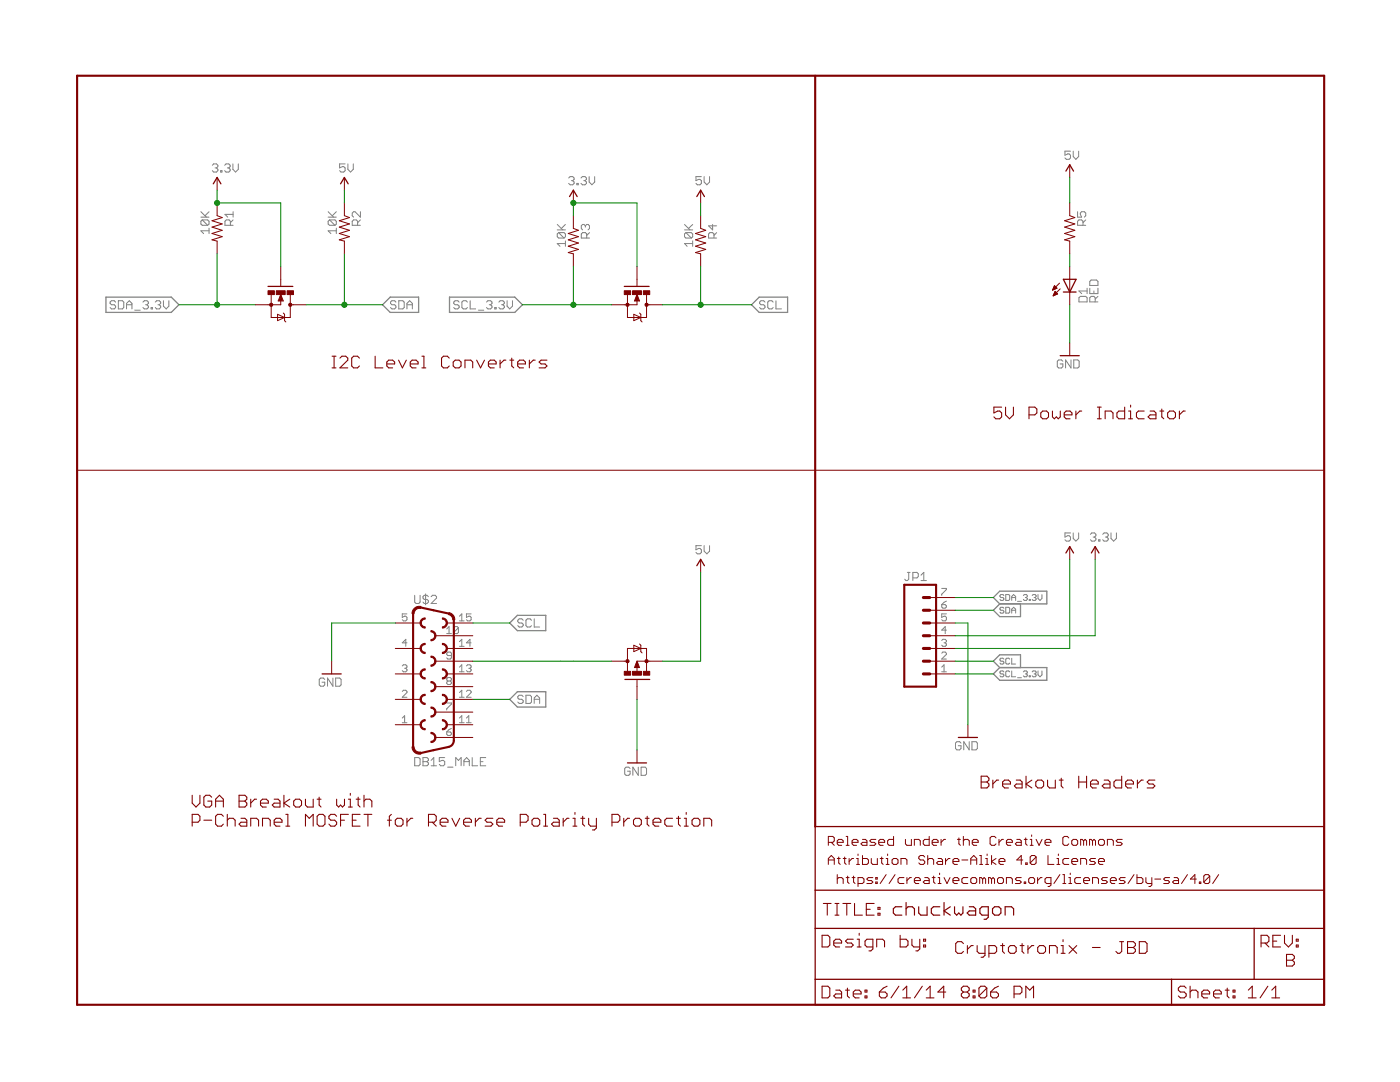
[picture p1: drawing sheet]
<?xml version="1.0" encoding="utf-8"?>
<!DOCTYPE eagle SYSTEM "eagle.dtd">
<!--
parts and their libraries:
SparkFun-Aesthetics: Licensing: Creative Commons ShareAlike 4.0 International - https://creativecommons.org/licenses/by-sa/4.0
-->
<eagle version="6.4">
<drawing>
<settings>
<setting alwaysvectorfont="yes"/>
<setting verticaltext="up"/>
</settings>
<grid distance="0.1" unitdist="inch" unit="inch" style="lines" multiple="1" display="no" altdistance="0.01" altunitdist="inch" altunit="inch"/>
<schematic xreflabel="%F%N/%S.%C%R" xrefpart="/%S.%C%R">
<libraries>
<library name="SparkFun-Aesthetics">
<symbols>
<symbol name="LETTER_L">
<wire x1="0" y1="185.42" x2="248.92" y2="185.42" width="0.4064" layer="94"/>
<wire x1="248.92" y1="185.42" x2="248.92" y2="0" width="0.4064" layer="94"/>
<wire x1="0" y1="185.42" x2="0" y2="0" width="0.4064" layer="94"/>
<wire x1="0" y1="0" x2="248.92" y2="0" width="0.4064" layer="94"/>
</symbol>
<symbol name="DOCFIELD">
<wire x1="0" y1="0" x2="71.12" y2="0" width="0.254" layer="94"/>
<wire x1="101.6" y1="15.24" x2="87.63" y2="15.24" width="0.254" layer="94"/>
<wire x1="0" y1="0" x2="0" y2="5.08" width="0.254" layer="94"/>
<wire x1="0" y1="5.08" x2="71.12" y2="5.08" width="0.254" layer="94"/>
<wire x1="0" y1="5.08" x2="0" y2="15.24" width="0.254" layer="94"/>
<wire x1="101.6" y1="15.24" x2="101.6" y2="5.08" width="0.254" layer="94"/>
<wire x1="71.12" y1="5.08" x2="71.12" y2="0" width="0.254" layer="94"/>
<wire x1="71.12" y1="5.08" x2="87.63" y2="5.08" width="0.254" layer="94"/>
<wire x1="71.12" y1="0" x2="101.6" y2="0" width="0.254" layer="94"/>
<wire x1="87.63" y1="15.24" x2="87.63" y2="5.08" width="0.254" layer="94"/>
<wire x1="87.63" y1="15.24" x2="0" y2="15.24" width="0.254" layer="94"/>
<wire x1="87.63" y1="5.08" x2="101.6" y2="5.08" width="0.254" layer="94"/>
<wire x1="101.6" y1="5.08" x2="101.6" y2="0" width="0.254" layer="94"/>
<wire x1="0" y1="15.24" x2="0" y2="22.86" width="0.254" layer="94"/>
<wire x1="101.6" y1="35.56" x2="0" y2="35.56" width="0.254" layer="94"/>
<wire x1="101.6" y1="35.56" x2="101.6" y2="22.86" width="0.254" layer="94"/>
<wire x1="0" y1="22.86" x2="101.6" y2="22.86" width="0.254" layer="94"/>
<wire x1="0" y1="22.86" x2="0" y2="35.56" width="0.254" layer="94"/>
<wire x1="101.6" y1="22.86" x2="101.6" y2="15.24" width="0.254" layer="94"/>
<text x="1.27" y="1.27" size="2.54" layer="94" font="vector">Date:</text>
<text x="12.7" y="1.27" size="2.54" layer="94" font="vector">&gt;LAST_DATE_TIME</text>
<text x="72.39" y="1.27" size="2.54" layer="94" font="vector">Sheet:</text>
<text x="86.36" y="1.27" size="2.54" layer="94" font="vector">&gt;SHEET</text>
<text x="88.9" y="11.43" size="2.54" layer="94" font="vector">REV:</text>
<text x="1.524" y="17.78" size="2.54" layer="94" font="vector">TITLE:</text>
<text x="15.494" y="17.78" size="2.7432" layer="94" font="vector">&gt;DRAWING_NAME</text>
<text x="2.54" y="31.75" size="1.9304" layer="94">Released under the Creative Commons</text>
<text x="2.54" y="27.94" size="1.9304" layer="94">Attribution Share-Alike 4.0 License</text>
<text x="2.54" y="24.13" size="1.9304" layer="94"> https://creativecommons.org/licenses/by-sa/4.0/</text>
<text x="1.27" y="11.43" size="2.54" layer="94">Design by:</text>
</symbol>
<symbol name="DGND">
<wire x1="-1.905" y1="0" x2="1.905" y2="0" width="0.254" layer="94"/>
<text x="-2.54" y="-2.54" size="1.778" layer="96">&gt;VALUE</text>
<pin name="GND" x="0" y="2.54" visible="off" length="short" direction="sup" rot="R270"/>
</symbol>
<symbol name="5V">
<wire x1="0.762" y1="1.27" x2="0" y2="2.54" width="0.254" layer="94"/>
<wire x1="0" y1="2.54" x2="-0.762" y2="1.27" width="0.254" layer="94"/>
<text x="-1.016" y="3.556" size="1.778" layer="96">&gt;VALUE</text>
<pin name="5V" x="0" y="0" visible="off" length="short" direction="sup" rot="R90"/>
</symbol>
<symbol name="3.3V">
<wire x1="0.762" y1="1.27" x2="0" y2="2.54" width="0.254" layer="94"/>
<wire x1="0" y1="2.54" x2="-0.762" y2="1.27" width="0.254" layer="94"/>
<text x="-1.016" y="3.556" size="1.778" layer="96">&gt;VALUE</text>
<pin name="3.3V" x="0" y="0" visible="off" length="short" direction="sup" rot="R90"/>
</symbol>
</symbols>
<devicesets>
<deviceset name="FRAME-LETTER" prefix="FRAME">
<gates>
<gate name="G$1" symbol="LETTER_L" x="0" y="0"/>
<gate name="G$2" symbol="DOCFIELD" x="147.32" y="0" addlevel="must"/>
</gates>
<devices>
<device name="" package="CREATIVE_COMMONS">
<technologies>
<technology name=""/>
</technologies>
</device>
</devices>
</deviceset>
<deviceset name="GND" prefix="GND">
<gates>
<gate name="1" symbol="DGND" x="0" y="0"/>
</gates>
<devices>
<device name="">
<technologies>
<technology name=""/>
</technologies>
</device>
</devices>
</deviceset>
<deviceset name="5V" prefix="SUPPLY">
<gates>
<gate name="G$1" symbol="5V" x="0" y="0"/>
</gates>
<devices>
<device name="">
<technologies>
<technology name=""/>
</technologies>
</device>
</devices>
</deviceset>
<deviceset name="3.3V" prefix="SUPPLY">
<gates>
<gate name="G$1" symbol="3.3V" x="0" y="0"/>
</gates>
<devices>
<device name="">
<technologies>
<technology name=""/>
</technologies>
</device>
</devices>
</deviceset>
</devicesets>
</library>
<library name="SparkFun-Connectors">
<symbols>
<symbol name="DB15_MALE">
<wire x1="-1.651" y1="8.509" x2="-1.651" y2="6.731" width="0.254" layer="94" curve="180" cap="flat"/>
<wire x1="-0.508" y1="4.191" x2="-0.508" y2="5.969" width="0.254" layer="94" curve="180" cap="flat"/>
<wire x1="-1.651" y1="13.589" x2="-1.651" y2="11.811" width="0.254" layer="94" curve="180" cap="flat"/>
<wire x1="-0.508" y1="-5.969" x2="-0.508" y2="-4.191" width="0.254" layer="94" curve="180" cap="flat"/>
<wire x1="-1.651" y1="3.429" x2="-1.651" y2="1.651" width="0.254" layer="94" curve="180" cap="flat"/>
<wire x1="-0.508" y1="-0.889" x2="-0.508" y2="0.889" width="0.254" layer="94" curve="180" cap="flat"/>
<wire x1="-1.651" y1="-1.651" x2="-1.651" y2="-3.429" width="0.254" layer="94" curve="180" cap="flat"/>
<wire x1="-0.508" y1="-11.049" x2="-0.508" y2="-9.271" width="0.254" layer="94" curve="180" cap="flat"/>
<wire x1="-1.651" y1="-6.731" x2="-1.651" y2="-8.509" width="0.254" layer="94" curve="180" cap="flat"/>
<wire x1="-4.064" y1="14.5512" x2="-2.5226" y2="15.792" width="0.4064" layer="94" curve="-102.324066" cap="flat"/>
<wire x1="-2.5226" y1="15.7918" x2="0" y2="15.24" width="0.4064" layer="94"/>
<wire x1="0" y1="15.24" x2="3.0654" y2="14.5694" width="0.4064" layer="94"/>
<wire x1="3.0654" y1="14.5695" x2="4.0642" y2="13.3288" width="0.4064" layer="94" curve="-77.655139" cap="flat"/>
<wire x1="4.064" y1="-10.7888" x2="4.064" y2="13.3288" width="0.4064" layer="94"/>
<wire x1="3.0654" y1="-12.0294" x2="4.064" y2="-10.7888" width="0.4064" layer="94" curve="77.657889"/>
<wire x1="-4.064" y1="-12.0112" x2="-4.064" y2="14.5512" width="0.4064" layer="94"/>
<wire x1="-2.5226" y1="-13.2518" x2="0" y2="-12.7" width="0.4064" layer="94"/>
<wire x1="0" y1="-12.7" x2="3.0654" y2="-12.0294" width="0.4064" layer="94"/>
<wire x1="-4.064" y1="-12.0112" x2="-2.5226" y2="-13.2519" width="0.4064" layer="94" curve="102.337599" cap="flat"/>
<text x="-3.81" y="-15.875" size="1.778" layer="96">&gt;VALUE</text>
<text x="-3.81" y="16.51" size="1.778" layer="95">&gt;NAME</text>
<pin name="5" x="-7.62" y="12.7" visible="pad" length="middle" direction="pas"/>
<pin name="9" x="7.874" y="5.08" visible="pad" direction="pas" rot="R180"/>
<pin name="4" x="-7.62" y="7.62" visible="pad" length="middle" direction="pas"/>
<pin name="8" x="7.874" y="0" visible="pad" direction="pas" rot="R180"/>
<pin name="3" x="-7.62" y="2.54" visible="pad" length="middle" direction="pas"/>
<pin name="7" x="7.874" y="-5.08" visible="pad" direction="pas" rot="R180"/>
<pin name="2" x="-7.62" y="-2.54" visible="pad" length="middle" direction="pas"/>
<pin name="6" x="7.874" y="-10.16" visible="pad" direction="pas" rot="R180"/>
<pin name="1" x="-7.62" y="-7.62" visible="pad" length="middle" direction="pas"/>
<wire x1="-0.508" y1="9.271" x2="-0.508" y2="11.049" width="0.254" layer="94" curve="180" cap="flat"/>
<pin name="10" x="7.874" y="10.16" visible="pad" direction="pas" rot="R180"/>
<wire x1="1.778" y1="6.731" x2="1.778" y2="8.509" width="0.254" layer="94" curve="180" cap="flat"/>
<pin name="14" x="7.874" y="7.62" visible="pad" length="middle" direction="pas" rot="R180"/>
<wire x1="1.778" y1="1.651" x2="1.778" y2="3.429" width="0.254" layer="94" curve="180" cap="flat"/>
<pin name="13" x="7.874" y="2.54" visible="pad" length="middle" direction="pas" rot="R180"/>
<wire x1="1.778" y1="-3.429" x2="1.778" y2="-1.651" width="0.254" layer="94" curve="180" cap="flat"/>
<pin name="12" x="7.874" y="-2.54" visible="pad" length="middle" direction="pas" rot="R180"/>
<wire x1="1.778" y1="-8.509" x2="1.778" y2="-6.731" width="0.254" layer="94" curve="180" cap="flat"/>
<pin name="11" x="7.874" y="-7.62" visible="pad" length="middle" direction="pas" rot="R180"/>
<wire x1="1.778" y1="11.811" x2="1.778" y2="13.589" width="0.254" layer="94" curve="180" cap="flat"/>
<pin name="15" x="7.874" y="12.7" visible="pad" length="middle" direction="pas" rot="R180"/>
</symbol>
<symbol name="M07">
<wire x1="1.27" y1="-7.62" x2="-5.08" y2="-7.62" width="0.4064" layer="94"/>
<wire x1="-1.27" y1="0" x2="0" y2="0" width="0.6096" layer="94"/>
<wire x1="-1.27" y1="-2.54" x2="0" y2="-2.54" width="0.6096" layer="94"/>
<wire x1="-1.27" y1="-5.08" x2="0" y2="-5.08" width="0.6096" layer="94"/>
<wire x1="-5.08" y1="12.7" x2="-5.08" y2="-7.62" width="0.4064" layer="94"/>
<wire x1="1.27" y1="-7.62" x2="1.27" y2="12.7" width="0.4064" layer="94"/>
<wire x1="-5.08" y1="12.7" x2="1.27" y2="12.7" width="0.4064" layer="94"/>
<wire x1="-1.27" y1="5.08" x2="0" y2="5.08" width="0.6096" layer="94"/>
<wire x1="-1.27" y1="2.54" x2="0" y2="2.54" width="0.6096" layer="94"/>
<wire x1="-1.27" y1="7.62" x2="0" y2="7.62" width="0.6096" layer="94"/>
<wire x1="-1.27" y1="10.16" x2="0" y2="10.16" width="0.6096" layer="94"/>
<text x="-5.08" y="-10.16" size="1.778" layer="96">&gt;VALUE</text>
<text x="-5.08" y="13.462" size="1.778" layer="95">&gt;NAME</text>
<pin name="1" x="5.08" y="-5.08" visible="pad" length="middle" direction="pas" swaplevel="1" rot="R180"/>
<pin name="2" x="5.08" y="-2.54" visible="pad" length="middle" direction="pas" swaplevel="1" rot="R180"/>
<pin name="3" x="5.08" y="0" visible="pad" length="middle" direction="pas" swaplevel="1" rot="R180"/>
<pin name="4" x="5.08" y="2.54" visible="pad" length="middle" direction="pas" swaplevel="1" rot="R180"/>
<pin name="5" x="5.08" y="5.08" visible="pad" length="middle" direction="pas" swaplevel="1" rot="R180"/>
<pin name="6" x="5.08" y="7.62" visible="pad" length="middle" direction="pas" swaplevel="1" rot="R180"/>
<pin name="7" x="5.08" y="10.16" visible="pad" length="middle" direction="pas" swaplevel="1" rot="R180"/>
</symbol>
</symbols>
<devicesets>
<deviceset name="DB15_MALE">
<gates>
<gate name="G$1" symbol="DB15_MALE" x="0" y="0"/>
</gates>
<devices>
<device name="" package="DB15_MALE">
<connects>
<connect gate="G$1" pin="1" pad="1"/>
<connect gate="G$1" pin="10" pad="10"/>
<connect gate="G$1" pin="11" pad="11"/>
<connect gate="G$1" pin="12" pad="12"/>
<connect gate="G$1" pin="13" pad="13"/>
<connect gate="G$1" pin="14" pad="14"/>
<connect gate="G$1" pin="15" pad="15"/>
<connect gate="G$1" pin="2" pad="2"/>
<connect gate="G$1" pin="3" pad="3"/>
<connect gate="G$1" pin="4" pad="4"/>
<connect gate="G$1" pin="5" pad="5"/>
<connect gate="G$1" pin="6" pad="6"/>
<connect gate="G$1" pin="7" pad="7"/>
<connect gate="G$1" pin="8" pad="8"/>
<connect gate="G$1" pin="9" pad="9"/>
</connects>
<technologies>
<technology name=""/>
</technologies>
</device>
</devices>
</deviceset>
<deviceset name="M07" prefix="JP" uservalue="yes">
<gates>
<gate name="G$1" symbol="M07" x="-2.54" y="0"/>
</gates>
<devices>
<device name="" package="1X07">
<connects>
<connect gate="G$1" pin="1" pad="1"/>
<connect gate="G$1" pin="2" pad="2"/>
<connect gate="G$1" pin="3" pad="3"/>
<connect gate="G$1" pin="4" pad="4"/>
<connect gate="G$1" pin="5" pad="5"/>
<connect gate="G$1" pin="6" pad="6"/>
<connect gate="G$1" pin="7" pad="7"/>
</connects>
<technologies>
<technology name=""/>
</technologies>
</device>
<device name="LOCK" package="1X07_LOCK">
<connects>
<connect gate="G$1" pin="1" pad="1"/>
<connect gate="G$1" pin="2" pad="2"/>
<connect gate="G$1" pin="3" pad="3"/>
<connect gate="G$1" pin="4" pad="4"/>
<connect gate="G$1" pin="5" pad="5"/>
<connect gate="G$1" pin="6" pad="6"/>
<connect gate="G$1" pin="7" pad="7"/>
</connects>
<technologies>
<technology name=""/>
</technologies>
</device>
<device name="LOCK_LONGPADS" package="1X07_LOCK_LONGPADS">
<connects>
<connect gate="G$1" pin="1" pad="1"/>
<connect gate="G$1" pin="2" pad="2"/>
<connect gate="G$1" pin="3" pad="3"/>
<connect gate="G$1" pin="4" pad="4"/>
<connect gate="G$1" pin="5" pad="5"/>
<connect gate="G$1" pin="6" pad="6"/>
<connect gate="G$1" pin="7" pad="7"/>
</connects>
<technologies>
<technology name=""/>
</technologies>
</device>
<device name="LONGPADS" package="1X07_LONGPADS">
<connects>
<connect gate="G$1" pin="1" pad="1"/>
<connect gate="G$1" pin="2" pad="2"/>
<connect gate="G$1" pin="3" pad="3"/>
<connect gate="G$1" pin="4" pad="4"/>
<connect gate="G$1" pin="5" pad="5"/>
<connect gate="G$1" pin="6" pad="6"/>
<connect gate="G$1" pin="7" pad="7"/>
</connects>
<technologies>
<technology name=""/>
</technologies>
</device>
<device name="POGOPINS_HOLES_ONLY" package="1X07_HOLES_ONLY">
<connects>
<connect gate="G$1" pin="1" pad="1"/>
<connect gate="G$1" pin="2" pad="2"/>
<connect gate="G$1" pin="3" pad="3"/>
<connect gate="G$1" pin="4" pad="4"/>
<connect gate="G$1" pin="5" pad="5"/>
<connect gate="G$1" pin="6" pad="6"/>
<connect gate="G$1" pin="7" pad="7"/>
</connects>
<technologies>
<technology name=""/>
</technologies>
</device>
</devices>
</deviceset>
</devicesets>
</library>
<library name="SparkFun-DiscreteSemi">
<symbols>
<symbol name="MOSFET-NCHANNEL-1">
<circle x="0" y="-1.905" radius="0.127" width="0.4064" layer="94"/>
<circle x="0" y="1.905" radius="0.127" width="0.4064" layer="94"/>
<rectangle x1="-2.794" y1="-2.54" x2="-2.032" y2="-1.27" layer="94"/>
<rectangle x1="-2.794" y1="1.27" x2="-2.032" y2="2.54" layer="94"/>
<rectangle x1="-2.794" y1="-0.889" x2="-2.032" y2="0.889" layer="94"/>
<wire x1="-3.6576" y1="2.413" x2="-3.6576" y2="-2.54" width="0.254" layer="94"/>
<wire x1="0" y1="1.905" x2="-2.0066" y2="1.905" width="0.1524" layer="94"/>
<wire x1="0" y1="0" x2="0" y2="-1.905" width="0.1524" layer="94"/>
<wire x1="-2.032" y1="-1.905" x2="0" y2="-1.905" width="0.1524" layer="94"/>
<wire x1="0" y1="2.54" x2="0" y2="1.905" width="0.1524" layer="94"/>
<wire x1="0" y1="1.905" x2="2.54" y2="1.905" width="0.1524" layer="94"/>
<wire x1="2.54" y1="-1.905" x2="0" y2="-1.905" width="0.1524" layer="94"/>
<wire x1="0" y1="-1.905" x2="0" y2="-2.54" width="0.1524" layer="94"/>
<wire x1="-3.81" y1="0" x2="-5.08" y2="0" width="0.1524" layer="94"/>
<wire x1="-2.032" y1="0" x2="-0.762" y2="-0.508" width="0.1524" layer="94"/>
<wire x1="-0.762" y1="-0.508" x2="-0.762" y2="0.508" width="0.1524" layer="94"/>
<wire x1="-0.762" y1="0.508" x2="-2.032" y2="0" width="0.1524" layer="94"/>
<wire x1="-0.889" y1="0" x2="0" y2="0" width="0.1524" layer="94"/>
<wire x1="-0.889" y1="0.254" x2="-1.778" y2="0" width="0.3048" layer="94"/>
<wire x1="-1.778" y1="0" x2="-0.889" y2="-0.254" width="0.3048" layer="94"/>
<wire x1="-0.889" y1="-0.254" x2="-0.889" y2="0" width="0.3048" layer="94"/>
<wire x1="-0.889" y1="0" x2="-1.143" y2="0" width="0.3048" layer="94"/>
<wire x1="2.54" y1="1.905" x2="2.54" y2="0.762" width="0.1524" layer="94"/>
<wire x1="2.54" y1="0.762" x2="2.54" y2="-1.905" width="0.1524" layer="94"/>
<wire x1="2.54" y1="0.762" x2="1.905" y2="-0.635" width="0.1524" layer="94"/>
<wire x1="1.905" y1="-0.635" x2="3.175" y2="-0.635" width="0.1524" layer="94"/>
<wire x1="3.175" y1="-0.635" x2="2.54" y2="0.762" width="0.1524" layer="94"/>
<wire x1="1.905" y1="0.762" x2="2.54" y2="0.762" width="0.1524" layer="94"/>
<wire x1="2.54" y1="0.762" x2="3.175" y2="0.762" width="0.1524" layer="94"/>
<wire x1="3.175" y1="0.762" x2="3.429" y2="1.016" width="0.1524" layer="94"/>
<wire x1="1.905" y1="0.762" x2="1.651" y2="0.508" width="0.1524" layer="94"/>
<pin name="D" x="0" y="5.08" visible="off" length="short" direction="pas" rot="R270"/>
<pin name="G" x="-7.62" y="0" visible="off" length="short" direction="pas"/>
<pin name="S" x="0" y="-5.08" visible="off" length="short" direction="pas" rot="R90"/>
<text x="5.08" y="2.54" size="1.778" layer="95">&gt;NAME</text>
<text x="5.08" y="0" size="1.778" layer="96">&gt;VALUE</text>
<text x="-1.27" y="2.54" size="0.8128" layer="93">D</text>
<text x="-1.27" y="-3.556" size="0.8128" layer="93">S</text>
<text x="-5.08" y="-1.27" size="0.8128" layer="93">G</text>
</symbol>
<symbol name="MOSFET-PCHANNEL">
<wire x1="-3.6576" y1="2.413" x2="-3.6576" y2="-2.54" width="0.254" layer="94"/>
<wire x1="0" y1="1.905" x2="-2.0066" y2="1.905" width="0.1524" layer="94"/>
<wire x1="0" y1="0" x2="0" y2="-1.905" width="0.1524" layer="94"/>
<wire x1="-2.032" y1="-1.905" x2="0" y2="-1.905" width="0.1524" layer="94"/>
<wire x1="0" y1="2.54" x2="0" y2="1.905" width="0.1524" layer="94"/>
<wire x1="0" y1="1.905" x2="2.54" y2="1.905" width="0.1524" layer="94"/>
<wire x1="2.54" y1="-1.905" x2="0" y2="-1.905" width="0.1524" layer="94"/>
<wire x1="0" y1="-1.905" x2="0" y2="-2.54" width="0.1524" layer="94"/>
<wire x1="2.54" y1="-1.905" x2="2.54" y2="-0.762" width="0.1524" layer="94"/>
<wire x1="2.54" y1="-0.762" x2="2.54" y2="1.905" width="0.1524" layer="94"/>
<wire x1="2.54" y1="-0.762" x2="3.175" y2="0.635" width="0.1524" layer="94"/>
<wire x1="3.175" y1="0.635" x2="1.905" y2="0.635" width="0.1524" layer="94"/>
<wire x1="1.905" y1="0.635" x2="2.54" y2="-0.762" width="0.1524" layer="94"/>
<wire x1="3.175" y1="-0.762" x2="2.54" y2="-0.762" width="0.1524" layer="94"/>
<wire x1="2.54" y1="-0.762" x2="1.905" y2="-0.762" width="0.1524" layer="94"/>
<wire x1="1.905" y1="-0.762" x2="1.651" y2="-1.016" width="0.1524" layer="94"/>
<wire x1="3.175" y1="-0.762" x2="3.429" y2="-0.508" width="0.1524" layer="94"/>
<wire x1="0" y1="0" x2="-1.27" y2="0.508" width="0.1524" layer="94"/>
<wire x1="-1.27" y1="0.508" x2="-1.27" y2="-0.508" width="0.1524" layer="94"/>
<wire x1="-1.27" y1="-0.508" x2="0" y2="0" width="0.1524" layer="94"/>
<wire x1="-1.143" y1="0" x2="-2.032" y2="0" width="0.1524" layer="94"/>
<wire x1="-1.143" y1="-0.254" x2="-0.254" y2="0" width="0.3048" layer="94"/>
<wire x1="-0.254" y1="0" x2="-1.143" y2="0.254" width="0.3048" layer="94"/>
<wire x1="-1.143" y1="0.254" x2="-1.143" y2="0" width="0.3048" layer="94"/>
<wire x1="-1.143" y1="0" x2="-0.889" y2="0" width="0.3048" layer="94"/>
<wire x1="-3.81" y1="0" x2="-5.08" y2="0" width="0.1524" layer="94"/>
<circle x="0" y="-1.905" radius="0.127" width="0.4064" layer="94"/>
<circle x="0" y="1.905" radius="0.127" width="0.4064" layer="94"/>
<text x="5.08" y="2.54" size="1.778" layer="95">&gt;NAME</text>
<text x="5.08" y="0" size="1.778" layer="96">&gt;VALUE</text>
<text x="-1.27" y="2.54" size="0.8128" layer="93">D</text>
<text x="-1.27" y="-3.556" size="0.8128" layer="93">S</text>
<text x="-5.08" y="-1.27" size="0.8128" layer="93">G</text>
<rectangle x1="-2.794" y1="-2.54" x2="-2.032" y2="-1.27" layer="94"/>
<rectangle x1="-2.794" y1="1.27" x2="-2.032" y2="2.54" layer="94"/>
<rectangle x1="-2.794" y1="-0.889" x2="-2.032" y2="0.889" layer="94"/>
<pin name="G" x="-7.62" y="0" visible="off" length="short" direction="pas"/>
<pin name="D" x="0" y="5.08" visible="off" length="short" direction="pas" rot="R270"/>
<pin name="S" x="0" y="-5.08" visible="off" length="short" direction="pas" rot="R90"/>
</symbol>
</symbols>
<devicesets>
<deviceset name="MOSFET-NCHANNEL" prefix="Q">
<gates>
<gate name="G$1" symbol="MOSFET-NCHANNEL-1" x="0" y="0"/>
</gates>
<devices>
<device name="FDD8780" package="DPAK">
<connects>
<connect gate="G$1" pin="D" pad="4"/>
<connect gate="G$1" pin="G" pad="1"/>
<connect gate="G$1" pin="S" pad="3"/>
</connects>
<technologies>
<technology name="">
<attribute name="PROD_ID" value="TRANS-09984"/>
</technology>
</technologies>
</device>
<device name="SI7820DN" package="POWERPAK1212-8">
<connects>
<connect gate="G$1" pin="D" pad="D1 D2 D3 D4 DPAD"/>
<connect gate="G$1" pin="G" pad="G"/>
<connect gate="G$1" pin="S" pad="S1 S2 S3"/>
</connects>
<technologies>
<technology name="">
<attribute name="PROD_ID" value="TRANS-11055"/>
</technology>
</technologies>
</device>
<device name="FDS6630A" package="SO08">
<connects>
<connect gate="G$1" pin="D" pad="5 6 7 8"/>
<connect gate="G$1" pin="G" pad="4"/>
<connect gate="G$1" pin="S" pad="1 2 3"/>
</connects>
<technologies>
<technology name="">
<attribute name="PROD_ID" value="IC-08089"/>
</technology>
</technologies>
</device>
<device name="2N7002PW" package="SOT323">
<connects>
<connect gate="G$1" pin="D" pad="3"/>
<connect gate="G$1" pin="G" pad="1"/>
<connect gate="G$1" pin="S" pad="2"/>
</connects>
<technologies>
<technology name="">
<attribute name="PROD_ID" value="TRANS-11151"/>
</technology>
</technologies>
</device>
<device name="FQP30N06L" package="TO220V">
<connects>
<connect gate="G$1" pin="D" pad="2"/>
<connect gate="G$1" pin="G" pad="1"/>
<connect gate="G$1" pin="S" pad="3"/>
</connects>
<technologies>
<technology name="">
<attribute name="PROD_ID" value="TRANS-10060"/>
</technology>
</technologies>
</device>
<device name="BSS123LT1G" package="SOT23">
<connects>
<connect gate="G$1" pin="D" pad="3"/>
<connect gate="G$1" pin="G" pad="1"/>
<connect gate="G$1" pin="S" pad="2"/>
</connects>
<technologies>
<technology name="">
<attribute name="PROD_ID" value="TRANS-08345"/>
</technology>
</technologies>
</device>
<device name="BSS138" package="SOT23">
<connects>
<connect gate="G$1" pin="D" pad="3"/>
<connect gate="G$1" pin="G" pad="1"/>
<connect gate="G$1" pin="S" pad="2"/>
</connects>
<technologies>
<technology name="">
<attribute name="PROD_ID" value="TRANS-00830"/>
</technology>
</technologies>
</device>
<device name="BS170" package="TO-92">
<connects>
<connect gate="G$1" pin="D" pad="1"/>
<connect gate="G$1" pin="G" pad="2"/>
<connect gate="G$1" pin="S" pad="3"/>
</connects>
<technologies>
<technology name=""/>
</technologies>
</device>
<device name="2N7000" package="TO-92">
<connects>
<connect gate="G$1" pin="D" pad="3"/>
<connect gate="G$1" pin="G" pad="2"/>
<connect gate="G$1" pin="S" pad="1"/>
</connects>
<technologies>
<technology name=""/>
</technologies>
</device>
</devices>
</deviceset>
<deviceset name="MOSFET-PCHANNEL" prefix="Q">
<gates>
<gate name="G$1" symbol="MOSFET-PCHANNEL" x="0" y="0"/>
</gates>
<devices>
<device name="SMD" package="SOT23-3">
<connects>
<connect gate="G$1" pin="D" pad="3"/>
<connect gate="G$1" pin="G" pad="1"/>
<connect gate="G$1" pin="S" pad="2"/>
</connects>
<technologies>
<technology name=""/>
</technologies>
</device>
<device name="IRLML2244" package="SOT23-3">
<connects>
<connect gate="G$1" pin="D" pad="3"/>
<connect gate="G$1" pin="G" pad="1"/>
<connect gate="G$1" pin="S" pad="2"/>
</connects>
<technologies>
<technology name="">
<attribute name="PROD_ID" value="TRANS-11153"/>
</technology>
</technologies>
</device>
<device name="" package="SOT23-3">
<connects>
<connect gate="G$1" pin="D" pad="3"/>
<connect gate="G$1" pin="G" pad="1"/>
<connect gate="G$1" pin="S" pad="2"/>
</connects>
<technologies>
<technology name="">
<attribute name="PROD_ID" value="TRANS-08285" constant="no"/>
</technology>
</technologies>
</device>
<device name="FQP27P06" package="TO220V">
<connects>
<connect gate="G$1" pin="D" pad="2"/>
<connect gate="G$1" pin="G" pad="1"/>
<connect gate="G$1" pin="S" pad="3"/>
</connects>
<technologies>
<technology name=""/>
</technologies>
</device>
<device name="DMG2307L" package="SOT23-3">
<connects>
<connect gate="G$1" pin="D" pad="3"/>
<connect gate="G$1" pin="G" pad="1"/>
<connect gate="G$1" pin="S" pad="2"/>
</connects>
<technologies>
<technology name="">
<attribute name="PROD_ID" value="TRANS-11308"/>
<attribute name="VALUE" value="30V, 2.5A"/>
</technology>
</technologies>
</device>
</devices>
</deviceset>
</devicesets>
</library>
<library name="SparkFun-Passives">
<symbols>
<symbol name="RESISTOR">
<wire x1="-2.54" y1="0" x2="-2.159" y2="1.016" width="0.1524" layer="94"/>
<wire x1="-2.159" y1="1.016" x2="-1.524" y2="-1.016" width="0.1524" layer="94"/>
<wire x1="-1.524" y1="-1.016" x2="-0.889" y2="1.016" width="0.1524" layer="94"/>
<wire x1="-0.889" y1="1.016" x2="-0.254" y2="-1.016" width="0.1524" layer="94"/>
<wire x1="-0.254" y1="-1.016" x2="0.381" y2="1.016" width="0.1524" layer="94"/>
<wire x1="0.381" y1="1.016" x2="1.016" y2="-1.016" width="0.1524" layer="94"/>
<wire x1="1.016" y1="-1.016" x2="1.651" y2="1.016" width="0.1524" layer="94"/>
<wire x1="1.651" y1="1.016" x2="2.286" y2="-1.016" width="0.1524" layer="94"/>
<wire x1="2.286" y1="-1.016" x2="2.54" y2="0" width="0.1524" layer="94"/>
<text x="-3.81" y="1.4986" size="1.778" layer="95">&gt;NAME</text>
<text x="-3.81" y="-3.302" size="1.778" layer="96">&gt;VALUE</text>
<pin name="2" x="5.08" y="0" visible="off" length="short" direction="pas" swaplevel="1" rot="R180"/>
<pin name="1" x="-5.08" y="0" visible="off" length="short" direction="pas" swaplevel="1"/>
</symbol>
</symbols>
<devicesets>
<deviceset name="RESISTOR" prefix="R" uservalue="yes">
<gates>
<gate name="G$1" symbol="RESISTOR" x="0" y="0"/>
</gates>
<devices>
<device name="1206" package="1206">
<connects>
<connect gate="G$1" pin="1" pad="1"/>
<connect gate="G$1" pin="2" pad="2"/>
</connects>
<technologies>
<technology name=""/>
</technologies>
</device>
<device name="AXIAL-0.3" package="AXIAL-0.3">
<connects>
<connect gate="G$1" pin="1" pad="P$1"/>
<connect gate="G$1" pin="2" pad="P$2"/>
</connects>
<technologies>
<technology name=""/>
</technologies>
</device>
<device name="2010" package="R2010">
<connects>
<connect gate="G$1" pin="1" pad="1"/>
<connect gate="G$1" pin="2" pad="2"/>
</connects>
<technologies>
<technology name=""/>
</technologies>
</device>
<device name="0805-RES" package="0805">
<connects>
<connect gate="G$1" pin="1" pad="1"/>
<connect gate="G$1" pin="2" pad="2"/>
</connects>
<technologies>
<technology name=""/>
</technologies>
</device>
<device name="0603-RES" package="0603-RES">
<connects>
<connect gate="G$1" pin="1" pad="1"/>
<connect gate="G$1" pin="2" pad="2"/>
</connects>
<technologies>
<technology name=""/>
</technologies>
</device>
<device name="0402-RES" package="0402-RES">
<connects>
<connect gate="G$1" pin="1" pad="1"/>
<connect gate="G$1" pin="2" pad="2"/>
</connects>
<technologies>
<technology name=""/>
</technologies>
</device>
<device name="PTH-1/6W" package="1/6W-RES">
<connects>
<connect gate="G$1" pin="1" pad="1"/>
<connect gate="G$1" pin="2" pad="2"/>
</connects>
<technologies>
<technology name=""/>
</technologies>
</device>
<device name="2512" package="R2512">
<connects>
<connect gate="G$1" pin="1" pad="1"/>
<connect gate="G$1" pin="2" pad="2"/>
</connects>
<technologies>
<technology name=""/>
</technologies>
</device>
<device name="PTH-1/4W" package="AXIAL-0.4">
<connects>
<connect gate="G$1" pin="1" pad="P$1"/>
<connect gate="G$1" pin="2" pad="P$2"/>
</connects>
<technologies>
<technology name=""/>
</technologies>
</device>
<device name="PTH-1/2W" package="AXIAL-0.5">
<connects>
<connect gate="G$1" pin="1" pad="P$1"/>
<connect gate="G$1" pin="2" pad="P$2"/>
</connects>
<technologies>
<technology name=""/>
</technologies>
</device>
<device name="PTH-1W" package="AXIAL-0.6">
<connects>
<connect gate="G$1" pin="1" pad="P$1"/>
<connect gate="G$1" pin="2" pad="P$2"/>
</connects>
<technologies>
<technology name=""/>
</technologies>
</device>
<device name="PTH-2W" package="AXIAL-0.8">
<connects>
<connect gate="G$1" pin="1" pad="P$1"/>
<connect gate="G$1" pin="2" pad="P$2"/>
</connects>
<technologies>
<technology name=""/>
</technologies>
</device>
<device name="KIT" package="AXIAL-0.3-KIT">
<connects>
<connect gate="G$1" pin="1" pad="P$1"/>
<connect gate="G$1" pin="2" pad="P$2"/>
</connects>
<technologies>
<technology name=""/>
</technologies>
</device>
<device name="EZ" package="AXIAL-0.3EZ">
<connects>
<connect gate="G$1" pin="1" pad="P$1"/>
<connect gate="G$1" pin="2" pad="P$2"/>
</connects>
<technologies>
<technology name=""/>
</technologies>
</device>
</devices>
</deviceset>
</devicesets>
</library>
<library name="SparkFun-LED">
<symbols>
<symbol name="LED">
<wire x1="1.27" y1="0" x2="0" y2="-2.54" width="0.254" layer="94"/>
<wire x1="0" y1="-2.54" x2="-1.27" y2="0" width="0.254" layer="94"/>
<wire x1="1.27" y1="-2.54" x2="0" y2="-2.54" width="0.254" layer="94"/>
<wire x1="0" y1="-2.54" x2="-1.27" y2="-2.54" width="0.254" layer="94"/>
<wire x1="1.27" y1="0" x2="0" y2="0" width="0.254" layer="94"/>
<wire x1="0" y1="0" x2="-1.27" y2="0" width="0.254" layer="94"/>
<wire x1="0" y1="0" x2="0" y2="-2.54" width="0.1524" layer="94"/>
<wire x1="-2.032" y1="-0.762" x2="-3.429" y2="-2.159" width="0.1524" layer="94"/>
<wire x1="-1.905" y1="-1.905" x2="-3.302" y2="-3.302" width="0.1524" layer="94"/>
<text x="3.556" y="-4.572" size="1.778" layer="95" rot="R90">&gt;NAME</text>
<text x="5.715" y="-4.572" size="1.778" layer="96" rot="R90">&gt;VALUE</text>
<pin name="C" x="0" y="-5.08" visible="off" length="short" direction="pas" rot="R90"/>
<pin name="A" x="0" y="2.54" visible="off" length="short" direction="pas" rot="R270"/>
<polygon width="0.1524" layer="94">
<vertex x="-3.429" y="-2.159"/>
<vertex x="-3.048" y="-1.27"/>
<vertex x="-2.54" y="-1.778"/>
</polygon>
<polygon width="0.1524" layer="94">
<vertex x="-3.302" y="-3.302"/>
<vertex x="-2.921" y="-2.413"/>
<vertex x="-2.413" y="-2.921"/>
</polygon>
</symbol>
</symbols>
<devicesets>
<deviceset name="LED-RED" prefix="D" uservalue="yes">
<gates>
<gate name="G$1" symbol="LED" x="0" y="0"/>
</gates>
<devices>
<device name="0603" package="LED-0603">
<connects>
<connect gate="G$1" pin="A" pad="A"/>
<connect gate="G$1" pin="C" pad="C"/>
</connects>
<technologies>
<technology name="">
<attribute name="PROD_ID" value="DIO-00819"/>
<attribute name="VALUE" value="RED" constant="no"/>
</technology>
</technologies>
</device>
<device name="1206" package="LED-1206">
<connects>
<connect gate="G$1" pin="A" pad="A"/>
<connect gate="G$1" pin="C" pad="C"/>
</connects>
<technologies>
<technology name="">
<attribute name="PROD_ID" value="DIO-00809"/>
<attribute name="VALUE" value="RED" constant="no"/>
</technology>
</technologies>
</device>
<device name="LILYPAD" package="LED-1206">
<connects>
<connect gate="G$1" pin="A" pad="A"/>
<connect gate="G$1" pin="C" pad="C"/>
</connects>
<technologies>
<technology name="">
<attribute name="PROD_ID" value="DIO-09912"/>
<attribute name="VALUE" value="RED" constant="no"/>
</technology>
</technologies>
</device>
</devices>
</deviceset>
</devicesets>
</library>
</libraries>
<attributes>
</attributes>
<variantdefs>
</variantdefs>
<classes>
<class number="0" name="default" width="0" drill="0">
</class>
</classes>
<parts>
<part name="FRAME1" library="SparkFun-Aesthetics" deviceset="FRAME-LETTER" device=""/>
<part name="GND1" library="SparkFun-Aesthetics" deviceset="GND" device=""/>
<part name="U$2" library="SparkFun-Connectors" deviceset="DB15_MALE" device=""/>
<part name="Q1" library="SparkFun-DiscreteSemi" deviceset="MOSFET-NCHANNEL" device="BSS123LT1G"/>
<part name="Q2" library="SparkFun-DiscreteSemi" deviceset="MOSFET-NCHANNEL" device="BSS123LT1G"/>
<part name="SUPPLY2" library="SparkFun-Aesthetics" deviceset="3.3V" device=""/>
<part name="SUPPLY3" library="SparkFun-Aesthetics" deviceset="5V" device=""/>
<part name="SUPPLY4" library="SparkFun-Aesthetics" deviceset="5V" device=""/>
<part name="SUPPLY5" library="SparkFun-Aesthetics" deviceset="3.3V" device=""/>
<part name="R1" library="SparkFun-Passives" deviceset="RESISTOR" device="0603-RES" value="10K"/>
<part name="R2" library="SparkFun-Passives" deviceset="RESISTOR" device="0603-RES" value="10K"/>
<part name="R3" library="SparkFun-Passives" deviceset="RESISTOR" device="0603-RES" value="10K"/>
<part name="R4" library="SparkFun-Passives" deviceset="RESISTOR" device="0603-RES" value="10K"/>
<part name="SUPPLY6" library="SparkFun-Aesthetics" deviceset="5V" device=""/>
<part name="GND2" library="SparkFun-Aesthetics" deviceset="GND" device=""/>
<part name="D1" library="SparkFun-LED" deviceset="LED-RED" device="0603" value="RED"/>
<part name="R5" library="SparkFun-Passives" deviceset="RESISTOR" device="0603-RES"/>
<part name="JP1" library="SparkFun-Connectors" deviceset="M07" device=""/>
<part name="GND3" library="SparkFun-Aesthetics" deviceset="GND" device=""/>
<part name="SUPPLY7" library="SparkFun-Aesthetics" deviceset="3.3V" device=""/>
<part name="SUPPLY8" library="SparkFun-Aesthetics" deviceset="5V" device=""/>
<part name="Q3" library="SparkFun-DiscreteSemi" deviceset="MOSFET-PCHANNEL" device=""/>
<part name="GND4" library="SparkFun-Aesthetics" deviceset="GND" device=""/>
<part name="SUPPLY1" library="SparkFun-Aesthetics" deviceset="5V" device=""/>
</parts>
<sheets>
<sheet>
<plain>
<wire x1="147.32" y1="35.56" x2="147.32" y2="185.42" width="0.4064" layer="94"/>
<text x="50.8" y="127" size="2.54" layer="94" font="vector">I2C Level Converters</text>
<text x="180.34" y="43.18" size="2.54" layer="94" font="vector">Breakout Headers</text>
<wire x1="0" y1="106.68" x2="248.92" y2="106.68" width="0.1524" layer="94"/>
<text x="22.86" y="35.56" size="2.54" layer="94" font="vector">VGA Breakout with 
P-Channel MOSFET for Reverse Polarity Protection</text>
<text x="182.88" y="116.84" size="2.54" layer="94" font="vector">5V Power Indicator</text>
<text x="175.26" y="10.16" size="2.54" layer="94" font="vector">Cryptotronix - JBD</text>
<text x="241.3" y="7.62" size="2.54" layer="94" font="vector">B</text>
</plain>
<instances>
<instance part="FRAME1" gate="G$1" x="0" y="0"/>
<instance part="FRAME1" gate="G$2" x="147.32" y="0"/>
<instance part="GND1" gate="1" x="50.8" y="66.04"/>
<instance part="U$2" gate="G$1" x="71.12" y="63.5"/>
<instance part="Q1" gate="G$1" x="40.64" y="139.7" smashed="yes" rot="R270"/>
<instance part="Q2" gate="G$1" x="111.76" y="139.7" smashed="yes" rot="R270"/>
<instance part="SUPPLY2" gate="G$1" x="27.94" y="162.56"/>
<instance part="SUPPLY3" gate="G$1" x="53.34" y="162.56"/>
<instance part="SUPPLY4" gate="G$1" x="124.46" y="160.02"/>
<instance part="SUPPLY5" gate="G$1" x="99.06" y="160.02"/>
<instance part="R1" gate="G$1" x="27.94" y="154.94" rot="R270"/>
<instance part="R2" gate="G$1" x="53.34" y="154.94" rot="R270"/>
<instance part="R3" gate="G$1" x="99.06" y="152.4" rot="R270"/>
<instance part="R4" gate="G$1" x="124.46" y="152.4" rot="R270"/>
<instance part="SUPPLY6" gate="G$1" x="198.12" y="165.1"/>
<instance part="GND2" gate="1" x="198.12" y="129.54"/>
<instance part="D1" gate="G$1" x="198.12" y="144.78"/>
<instance part="R5" gate="G$1" x="198.12" y="154.94" rot="R270"/>
<instance part="JP1" gate="G$1" x="170.18" y="71.12"/>
<instance part="GND3" gate="1" x="177.8" y="53.34"/>
<instance part="SUPPLY7" gate="G$1" x="203.2" y="88.9"/>
<instance part="SUPPLY8" gate="G$1" x="198.12" y="88.9"/>
<instance part="Q3" gate="G$1" x="111.76" y="68.58" smashed="yes" rot="R90"/>
<instance part="GND4" gate="1" x="111.76" y="48.26"/>
<instance part="SUPPLY1" gate="G$1" x="124.46" y="86.36"/>
</instances>
<busses>
</busses>
<nets>
<net name="GND" class="0">
<segment>
<wire x1="63.5" y1="76.2" x2="50.8" y2="76.2" width="0.1524" layer="91"/>
<pinref part="U$2" gate="G$1" pin="5"/>
<pinref part="GND1" gate="1" pin="GND"/>
<wire x1="50.8" y1="76.2" x2="50.8" y2="68.58" width="0.1524" layer="91"/>
</segment>
<segment>
<pinref part="D1" gate="G$1" pin="C"/>
<pinref part="GND2" gate="1" pin="GND"/>
<wire x1="198.12" y1="139.7" x2="198.12" y2="132.08" width="0.1524" layer="91"/>
</segment>
<segment>
<pinref part="JP1" gate="G$1" pin="5"/>
<pinref part="GND3" gate="1" pin="GND"/>
<wire x1="175.26" y1="76.2" x2="177.8" y2="76.2" width="0.1524" layer="91"/>
<wire x1="177.8" y1="76.2" x2="177.8" y2="55.88" width="0.1524" layer="91"/>
</segment>
<segment>
<pinref part="Q3" gate="G$1" pin="G"/>
<wire x1="111.76" y1="60.96" x2="111.76" y2="50.8" width="0.1524" layer="91"/>
<pinref part="GND4" gate="1" pin="GND"/>
</segment>
</net>
<net name="SDA" class="0">
<segment>
<wire x1="86.36" y1="60.96" x2="78.994" y2="60.96" width="0.1524" layer="91"/>
<pinref part="U$2" gate="G$1" pin="12"/>
<label x="86.36" y="60.96" size="1.778" layer="95" xref="yes"/>
</segment>
<segment>
<pinref part="Q1" gate="G$1" pin="D"/>
<pinref part="R2" gate="G$1" pin="2"/>
<wire x1="45.72" y1="139.7" x2="53.34" y2="139.7" width="0.1524" layer="91"/>
<wire x1="53.34" y1="139.7" x2="53.34" y2="149.86" width="0.1524" layer="91"/>
<wire x1="53.34" y1="139.7" x2="60.96" y2="139.7" width="0.1524" layer="91"/>
<junction x="53.34" y="139.7"/>
<label x="60.96" y="139.7" size="1.778" layer="95" xref="yes"/>
</segment>
<segment>
<pinref part="JP1" gate="G$1" pin="6"/>
<wire x1="175.26" y1="78.74" x2="182.88" y2="78.74" width="0.1524" layer="91"/>
<label x="182.88" y="78.74" size="1.27" layer="95" xref="yes"/>
</segment>
</net>
<net name="5V" class="0">
<segment>
<pinref part="SUPPLY3" gate="G$1" pin="5V"/>
<pinref part="R2" gate="G$1" pin="1"/>
<wire x1="53.34" y1="162.56" x2="53.34" y2="160.02" width="0.1524" layer="91"/>
</segment>
<segment>
<pinref part="SUPPLY4" gate="G$1" pin="5V"/>
<pinref part="R4" gate="G$1" pin="1"/>
<wire x1="124.46" y1="160.02" x2="124.46" y2="157.48" width="0.1524" layer="91"/>
</segment>
<segment>
<pinref part="SUPPLY6" gate="G$1" pin="5V"/>
<pinref part="R5" gate="G$1" pin="1"/>
<wire x1="198.12" y1="165.1" x2="198.12" y2="160.02" width="0.1524" layer="91"/>
</segment>
<segment>
<pinref part="JP1" gate="G$1" pin="3"/>
<wire x1="175.26" y1="71.12" x2="198.12" y2="71.12" width="0.1524" layer="91"/>
<wire x1="198.12" y1="71.12" x2="198.12" y2="88.9" width="0.1524" layer="91"/>
<pinref part="SUPPLY8" gate="G$1" pin="5V"/>
</segment>
<segment>
<pinref part="Q3" gate="G$1" pin="S"/>
<wire x1="116.84" y1="68.58" x2="124.46" y2="68.58" width="0.1524" layer="91"/>
<wire x1="124.46" y1="68.58" x2="124.46" y2="86.36" width="0.1524" layer="91"/>
<pinref part="SUPPLY1" gate="G$1" pin="5V"/>
</segment>
</net>
<net name="3.3V" class="0">
<segment>
<pinref part="SUPPLY2" gate="G$1" pin="3.3V"/>
<pinref part="R1" gate="G$1" pin="1"/>
<wire x1="27.94" y1="162.56" x2="27.94" y2="160.02" width="0.1524" layer="91"/>
<pinref part="Q1" gate="G$1" pin="G"/>
<wire x1="27.94" y1="160.02" x2="40.64" y2="160.02" width="0.1524" layer="91"/>
<wire x1="40.64" y1="160.02" x2="40.64" y2="147.32" width="0.1524" layer="91"/>
<junction x="27.94" y="160.02"/>
</segment>
<segment>
<pinref part="SUPPLY5" gate="G$1" pin="3.3V"/>
<pinref part="R3" gate="G$1" pin="1"/>
<wire x1="99.06" y1="160.02" x2="99.06" y2="157.48" width="0.1524" layer="91"/>
<pinref part="Q2" gate="G$1" pin="G"/>
<wire x1="99.06" y1="160.02" x2="111.76" y2="160.02" width="0.1524" layer="91"/>
<wire x1="111.76" y1="160.02" x2="111.76" y2="147.32" width="0.1524" layer="91"/>
<junction x="99.06" y="160.02"/>
</segment>
<segment>
<wire x1="203.2" y1="73.66" x2="203.2" y2="88.9" width="0.1524" layer="91"/>
<pinref part="SUPPLY7" gate="G$1" pin="3.3V"/>
<pinref part="JP1" gate="G$1" pin="4"/>
<wire x1="175.26" y1="73.66" x2="203.2" y2="73.66" width="0.1524" layer="91"/>
</segment>
</net>
<net name="SDA_3.3V" class="0">
<segment>
<pinref part="Q1" gate="G$1" pin="S"/>
<pinref part="R1" gate="G$1" pin="2"/>
<wire x1="35.56" y1="139.7" x2="27.94" y2="139.7" width="0.1524" layer="91"/>
<wire x1="27.94" y1="139.7" x2="27.94" y2="149.86" width="0.1524" layer="91"/>
<wire x1="27.94" y1="139.7" x2="20.32" y2="139.7" width="0.1524" layer="91"/>
<junction x="27.94" y="139.7"/>
<label x="20.32" y="139.7" size="1.778" layer="95" rot="R180" xref="yes"/>
</segment>
<segment>
<pinref part="JP1" gate="G$1" pin="7"/>
<wire x1="175.26" y1="81.28" x2="182.88" y2="81.28" width="0.1524" layer="91"/>
<label x="182.88" y="81.28" size="1.27" layer="95" xref="yes"/>
</segment>
</net>
<net name="SCL" class="0">
<segment>
<pinref part="Q2" gate="G$1" pin="D"/>
<pinref part="R4" gate="G$1" pin="2"/>
<wire x1="116.84" y1="139.7" x2="124.46" y2="139.7" width="0.1524" layer="91"/>
<wire x1="124.46" y1="139.7" x2="124.46" y2="147.32" width="0.1524" layer="91"/>
<wire x1="124.46" y1="139.7" x2="134.62" y2="139.7" width="0.1524" layer="91"/>
<junction x="124.46" y="139.7"/>
<label x="134.62" y="139.7" size="1.778" layer="95" xref="yes"/>
</segment>
<segment>
<wire x1="86.36" y1="76.2" x2="78.994" y2="76.2" width="0.1524" layer="91"/>
<pinref part="U$2" gate="G$1" pin="15"/>
<label x="86.36" y="76.2" size="1.778" layer="95" xref="yes"/>
</segment>
<segment>
<pinref part="JP1" gate="G$1" pin="2"/>
<wire x1="175.26" y1="68.58" x2="182.88" y2="68.58" width="0.1524" layer="91"/>
<label x="182.88" y="68.58" size="1.27" layer="95" xref="yes"/>
</segment>
</net>
<net name="SCL_3.3V" class="0">
<segment>
<pinref part="Q2" gate="G$1" pin="S"/>
<pinref part="R3" gate="G$1" pin="2"/>
<wire x1="106.68" y1="139.7" x2="99.06" y2="139.7" width="0.1524" layer="91"/>
<wire x1="99.06" y1="139.7" x2="99.06" y2="147.32" width="0.1524" layer="91"/>
<wire x1="99.06" y1="139.7" x2="88.9" y2="139.7" width="0.1524" layer="91"/>
<junction x="99.06" y="139.7"/>
<label x="88.9" y="139.7" size="1.778" layer="95" rot="R180" xref="yes"/>
</segment>
<segment>
<pinref part="JP1" gate="G$1" pin="1"/>
<wire x1="175.26" y1="66.04" x2="182.88" y2="66.04" width="0.1524" layer="91"/>
<label x="182.88" y="66.04" size="1.27" layer="95" xref="yes"/>
</segment>
</net>
<net name="N$1" class="0">
<segment>
<pinref part="R5" gate="G$1" pin="2"/>
<pinref part="D1" gate="G$1" pin="A"/>
<wire x1="198.12" y1="149.86" x2="198.12" y2="147.32" width="0.1524" layer="91"/>
</segment>
</net>
<net name="N$2" class="0">
<segment>
<pinref part="U$2" gate="G$1" pin="9"/>
<wire x1="78.994" y1="68.58" x2="96.52" y2="68.58" width="0.1524" layer="91"/>
<pinref part="Q3" gate="G$1" pin="D"/>
<wire x1="96.52" y1="68.58" x2="99.06" y2="68.58" width="0.1524" layer="91"/>
<wire x1="106.68" y1="68.58" x2="99.06" y2="68.58" width="0.1524" layer="91"/>
</segment>
</net>
</nets>
</sheet>
</sheets>
</schematic>
</drawing>
<compatibility>
<note version="6.3" minversion="6.2.2" severity="warning">
Since Version 6.2.2 text objects can contain more than one line,
which will not be processed correctly with this version.
</note>
</compatibility>
</eagle>
